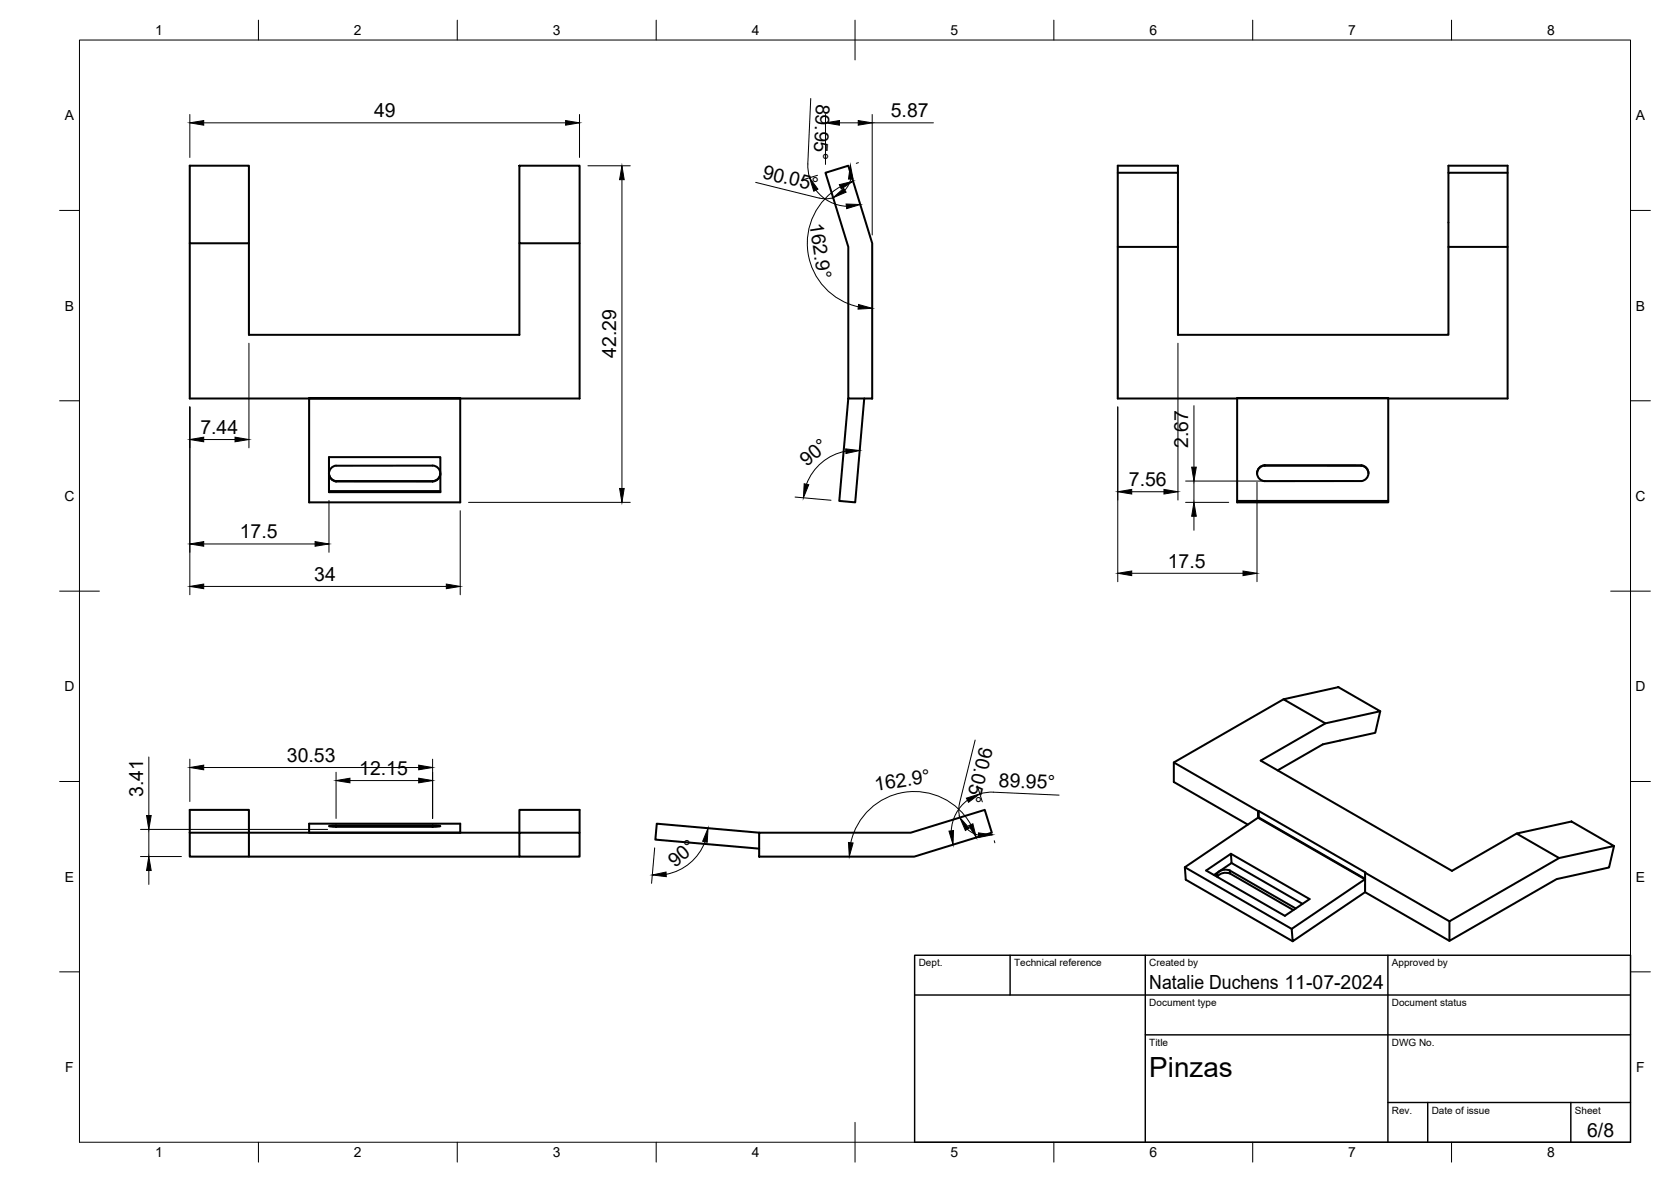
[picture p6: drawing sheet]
<svg xmlns="http://www.w3.org/2000/svg" width="420mm" height="297mm" viewBox="0 0 420 297" stroke-linecap="round" stroke-linejoin="round" font-family="sans-serif">
<!-- layer: Visible -->
<g fill="none" stroke="#000" stroke-width=".51">
<path d="M47.7 41.6h14.9v19.5h-14.9zM130.6 41.6h15.1v19.5h-15.1zM207.6 43.4l5.7-1.8 6 19.5v39h-6v-38.1zM281.1 43.4h15.1M364.2 43.4v-1.8h14.9v58.5h-30M379.1 43.4h-14.9v18.6h14.9M47.7 61.1v39h30M62.6 61.1v23h68v-23M145.7 61.1v39h-30M281.1 62h15.1v-20.4h-15.1v58.5h30M296.2 62v22.1h68v-22.1M77.7 100.1v26.1h38v-26.1"/>
<path d="M77.7 100.1v-.1h38v.1M77.7 100.2h38M82.7 114.9h28v8.8h-28zM82.7 119a2 2 0 0 0 1.8 1.9M84.5 117a2 2 0 0 0-1.8 2 2 2 0 0 0 1.8 2M108.8 117h-24.3M108.8 117a2 2 0 0 1 1.9 1.9M110.7 119.1a2 2 0 0 1-1.9 1.9M110.7 119a2 2 0 0 1-1.9 1.9M213.3 100.1l-2.3 25.8 4 .3 2.3-26.1M311.1 100.1h38M311.1 100.1v26.1h38v-26.1"/>
<path d="M316.1 118.9v.1M318 116.9l24.3 .1zM318 117a2 2 0 0 0-1.9 1.9M318 116.9a2 2 0 0 0-1.9 2 2 2 0 0 0 1.9 2h24.3M342.3 117a2 2 0 0 1 1.8 2M342.3 116.9a2 2 0 0 1 1.8 2 2 2 0 0 1-1.8 2M82.7 123.4h28M84.5 120.9h24.3l-24.3 .1M84.5 120.9v.1M311.1 125.9h38M322.7 175.7l13.8-3 10.5 6-13.8 3.1zM322.7 175.7l-27.6 15.9v4.9l18.7 10.7"/>
<path d="M347 178.7l-1.2 5.5-13.2 2.9-11.4 6.5M295.1 191.6l21.3 12.2M333.2 181.8l-16.2 9.3 48.1 27.7 16.2-9.3M47.7 209.3h14.9v6h-14.9zM47.7 209.3v-5.8h14.9v5.8h68M62.6 215.3h68M77.7 207h38v2.3h-38zM84.5 207.4l-1.8 .2 1.8 .2M84.5 207.4h24.3v.4h-24.3M84.5 207.4v.4M108.8 207.4l1.9 .2-1.9 .2M130.6 209.3h15.1v6h-15.1z"/>
<path d="M130.6 209.3v-5.8h15.1v5.8M190.9 209.3h38.1l18.6-5.8 1.8 5.8-19.5 6h-39zM190.9 209.3l-25.8-2.3-.3 4 26.1 2.3M297.9 217.9l26.9 15.5M309.2 218.8a2.43 2.43 0 0 0-3.2 1l.2 .6M309.2 218.8l.1 .7 15.9 9.2M309.2 218.8l16.6 9.5M309.3 219.5a2.68 2.68 0 0 0-3.2 .8M309.5 214.6l19.8 11.3-6.2 4.3-19.8-11.4 6.2-4.2 .2 2.3-4.5 3M309.7 216.9l17.8 10.2M316.3 205.5l-18.4 12.4 .3 3.2 26.8 15.4M316.3 205.5l26.9 15.5"/>
<path d="M316.4 205.5l.1-1.7v1.6l26.7 15.4M316.4 205.4l-.1 .1M316.5 203.8l47.9 27.7M316.5 205.4h-.1M343.3 219.3l-.1 1.6M381.3 209.5l13.8-3.1 10.7 6.2-13.8 3zM405.8 212.6l-1.2 5.4-13.2 2.9-27 15.5v-4.9l27.6-15.9M343.2 221l-18.4 12.4 .2 3.1 18.2-12.3M343.2 224.2l21.2 12.2M343.2 220.9v3.3M343.2 220.9v.1"/>
</g>
<!-- layer: Visible Narrow -->
<path d="M343.1 222.3l.1 1.6" fill="none" stroke="#000" stroke-width=".25"/>
<!-- layer: BORDER -->
<g fill="none" stroke="#000" stroke-width=".25">
<path d="M20 10.1h390v276.9h-390zM65 5.1v5M115 5.1v5M165 5.1v5M215 5.1v10M265 5.1v5M315 5.1v5M365 5.1v5M15 52.9h5M410 52.9h5M15 100.7h5M410 100.7h5"/>
<path d="M15 148.6h10M405 148.6h10M15 196.4h5M410 196.4h5M15 244.2h5M410 244.2h5M65 287v5M115 287v5M165 287v5M215 282.1v9.9M265 287v5M315 287v5"/>
<path d="M365 287v5"/>
</g>
<!-- layer: TITLEBLOCK -->
<path d="M230 240.1h180v46.9h-180zM230 250h180M254 240.1v9.9M288 240.1v46.9M349 240.1v46.9M288 260.1h122M349 277.1h61M359 277.1v9.9M395 277.1v9.9" fill="none" stroke="#000" stroke-width=".36"/>
<!-- layer: FD_Dimensions -->
<g fill="none" stroke="#000" stroke-width=".25">
<path d="M47.7 28.8v10.8M51.2 30.9h91M145.7 28.8v10.8M203.9 24.8l-.8 17 .5 2.9M207.6 28.8v12.5M211.1 30.9h4.7M219.3 28.8v30.3M219.3 30.9h15.4M147.8 41.7h10.7M156.4 45.2v77.6M190 45.8l16.6 4.1h1.7l1.2-.2M205.2 47.8a10.2 10.2 0 0 0 7.6 4"/>
<path d="M205.5 44.1l-4 1.2M211.3 46.9a16.3 16.3 0 0 0-8.1 16.7 16.3 16.3 0 0 0 12.6 13.5M213.9 45l-.5 1.5-1 1.3M215.8 40.9l-.5 .1M62.6 86.3v26.3M296.2 86.3v39.4M47.7 102.3v47.2M51.2 110.5h7.9M212.7 113.4a13.1 13.1 0 0 0-9.9 8.3M281.1 102.3v43.9M300.2 101.9v15.5M51.2 136.7h28"/>
<path d="M82.7 125.8v13M115.7 128.3v21.2M117.8 126.2h40.7M199.9 124.9l9.1 .8M284.6 123.6h8.1M298.1 126.2h10.8M298.1 120.9h42.1M300.2 120.9v5.3M300.2 129.7v3.6M316.1 121.2v25M51.2 147.4h61M284.6 144.1h27.9"/>
<path d="M37.4 190.2v14.7M47.7 190.8v10.6M51.2 192.9h54.1M84.5 194.1v11.6M88 196.2h17.3M108.8 190.8v14.9M245.2 186l-4.1 16.5v1.8l.3 1.1M245.7 197.5l1.3 4M246.4 199.5l2.9-.4 17 .7M35.3 215.3h10.3M35.3 208.4h47.1M37.4 208.4v6.9"/>
<path d="M37.4 218.8v3.5M164.6 213.1l-.8 8.9M177.3 211.5a12.9 12.9 0 0 1-9.8 8.2M243.2 208.4l1.4 .9 1.5 .6M243.3 201.1a10.2 10.2 0 0 0-4.1 7.7M244.1 207.2a16.3 16.3 0 0 0-16.6-8.1 16.3 16.3 0 0 0-13.6 12.7M250 211.3l.1 .5"/>
</g>
<g fill="#000" stroke="#000" stroke-width=".25">
<path d="M47.7 30.9l3.5-.6v1.2zM142.2 30.3l3.5 .6-3.5 .6zM207.6 30.9l3.5-.6v1.2zM215.8 30.3l3.5 .6-3.5 .6zM156.4 41.7l.6 3.5h-1.2zM203.6 44.7l2.1 2.8-1.1 .6zM211.1 46.4l3.4-.8-3 1.9zM212.7 51.3l3.6 .1-3.4 1zM209.5 49.7l2.6-2.4 .6 1zM213.8 41.5l.7 3.5h-1.2zM215.9 76.5l3.4 1-3.5 .2zM47.7 110.5l3.5-.6v1.1z"/>
<path d="M59.1 109.9l3.5 .6-3.5 .5zM212.6 112.8l3.6 .4-3.5 .8zM299.6 117.4h1.2l-.6 3.5zM47.7 136.7l3.5-.6v1.2zM79.2 136.1l3.5 .6-3.5 .6zM155.8 122.8h1.2l-.6 3.4zM202.2 121.6l1.1 .2-1.3 3.3zM281.1 123.6l3.5-.6v1.1zM292.7 123l3.5 .6-3.5 .5zM300.2 126.2l.6 3.5h-1.2zM47.7 147.4l3.5-.6v1.1zM112.2 146.8l3.5 .6-3.5 .5z"/>
<path d="M281.1 144.1l3.5-.6v1.2zM312.5 143.5l3.6 .6-3.6 .6zM47.7 192.9l3.5-.6v1.1zM84.5 196.2l3.5-.6v1.1zM105.3 192.3l3.5 .6-3.5 .5zM105.3 195.6l3.5 .6-3.5 .5zM37.4 215.3l.6 3.5h-1.1zM36.9 204.9h1.1l-.6 3.5zM178 208.1l-.2 3.6-1.1-.3zM213.3 211.7l1.2 .1-.9 3.5zM238.6 208.9l1.2-.2-.2 3.6zM241.3 205.5l2.4 2.6-1 .6z"/>
<path d="M243 200.6l3.4-1.1-2.9 2.1zM243.6 207.5l1-.5 .9 3.5zM246 209.3l3.5 .5-3.4 .7zM164 219.9l3.5-.8v1.2z"/>
</g>
<text font-size="7" x="289" y="270.6">Pinzas</text>
<g font-size="4.9">
<text x="94.1" y="29.4">49</text>
<text x="205.3" y="26" transform="rotate(93 205.3 26)">89.95°</text>
<text x="224" y="29.4">5.87</text>
<text x="191.5" y="44.7" transform="rotate(14 191.5 44.7)">90.05°</text>
<text x="203.5" y="56.2" transform="rotate(82 203.5 56.2)">162.9°</text>
<text x="154.9" y="90" transform="rotate(-90 154.9 90)">42.29</text>
<text x="50.4" y="109">7.44</text>
<text x="298.7" y="112.6" transform="rotate(-90 298.7 112.6)">2.67</text>
<text x="202.9" y="117.5" transform="rotate(-40 202.9 117.5)">90°</text>
<text x="283.8" y="122.1">7.56</text>
<text x="60.3" y="135.2">17.5</text>
<text x="293.6" y="142.6">17.5</text>
<text x="79" y="145.9">34</text>
<text x="72.1" y="191.4">30.53</text>
<text x="246.3" y="187.5" transform="rotate(104 246.3 187.5)">90.05°</text>
<text x="90.3" y="194.7">12.15</text>
<text x="251.1" y="197.7" transform="rotate(3 251.1 197.7)">89.95°</text>
<text x="36" y="200.2" transform="rotate(-90 36 200.2)">3.41</text>
<text x="220.1" y="198.7" transform="rotate(-8 220.1 198.7)">162.9°</text>
<text x="169.7" y="218.1" transform="rotate(-40 169.7 218.1)">90°</text>
<text x="289" y="248.5">Natalie Duchens 11-07-2024</text>
<text x="399.1" y="285.7">6/8</text>
</g>
<g font-size="3.5">
<text x="39" y="8.8">1</text>
<text x="89" y="8.8">2</text>
<text x="139" y="8.8">3</text>
<text x="189" y="8.8">4</text>
<text x="239" y="8.8">5</text>
<text x="289" y="8.8">6</text>
<text x="339" y="8.8">7</text>
<text x="389" y="8.8">8</text>
<text x="16.3" y="30.2">A</text>
<text x="411.3" y="30.2">A</text>
<text x="16.3" y="78">B</text>
<text x="411.3" y="78">B</text>
<text x="16.2" y="125.9">C</text>
<text x="411.2" y="125.9">C</text>
<text x="16.2" y="173.7">D</text>
<text x="411.2" y="173.7">D</text>
<text x="16.3" y="221.6">E</text>
<text x="411.3" y="221.6">E</text>
<text x="16.4" y="269.4">F</text>
<text x="411.4" y="269.4">F</text>
<text x="39" y="290.8">1</text>
<text x="89" y="290.8">2</text>
<text x="139" y="290.8">3</text>
<text x="189" y="290.8">4</text>
<text x="239" y="290.8">5</text>
<text x="289" y="290.8">6</text>
<text x="339" y="290.8">7</text>
<text x="389" y="290.8">8</text>
</g>
<g font-size="2.5">
<text x="231" y="242.9">Dept.</text>
<text x="255" y="242.9">Technical reference</text>
<text x="289" y="242.9">Created by</text>
<text x="350" y="242.9">Approved by</text>
<text x="289" y="252.8">Document type</text>
<text x="350" y="252.8">Document status</text>
<text x="289" y="262.9">Title</text>
<text x="350" y="262.9">DWG No.</text>
<text x="350" y="279.9">Rev.</text>
<text x="360" y="279.9">Date of issue</text>
<text x="396" y="279.9">Sheet</text>
</g>
</svg>
